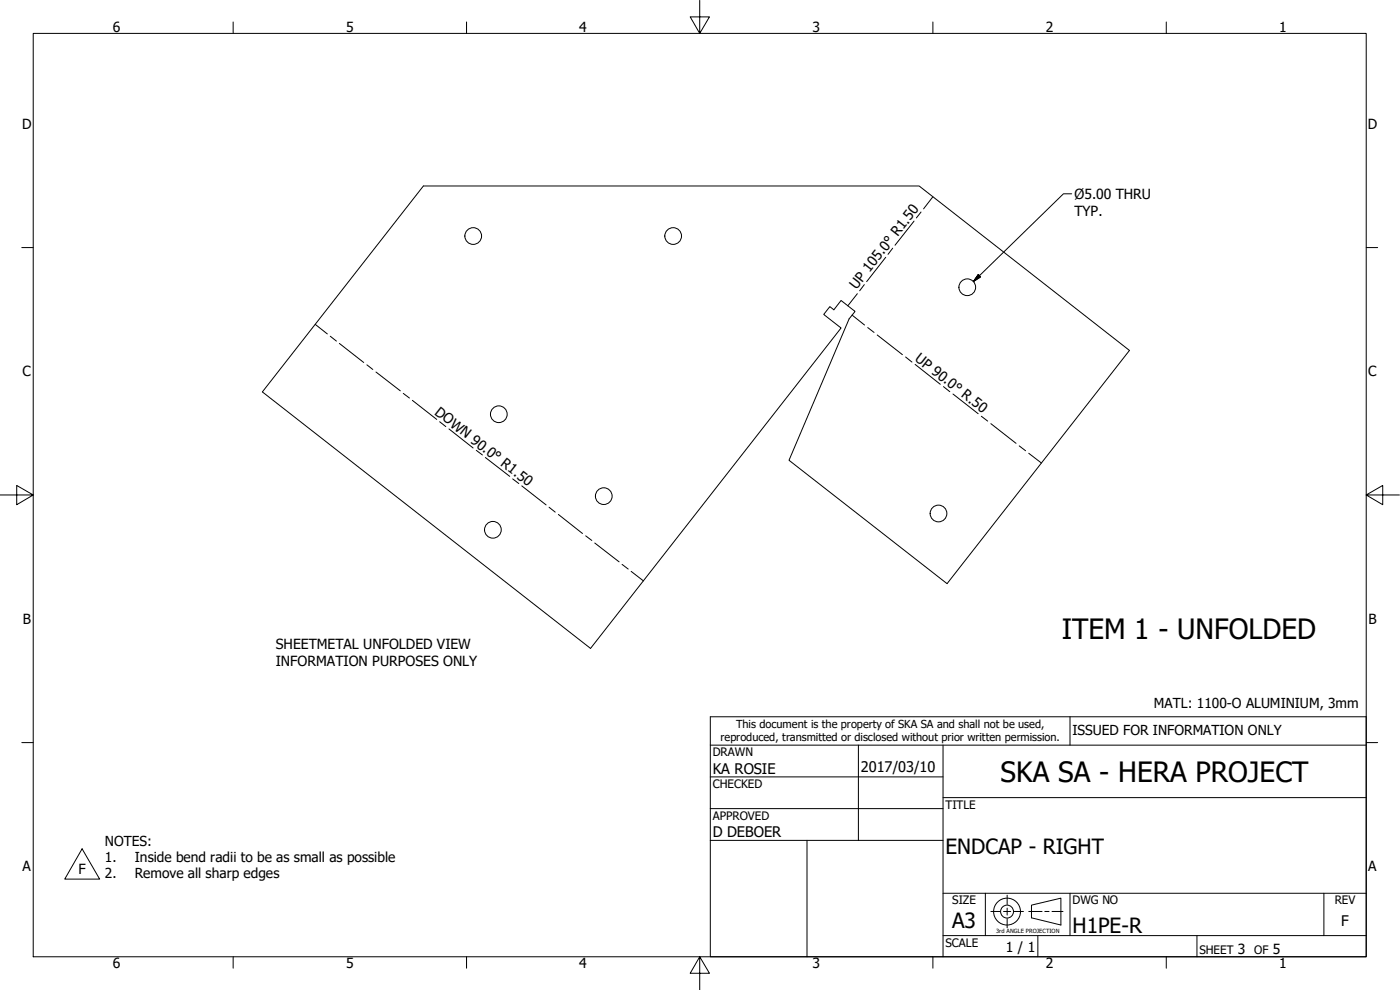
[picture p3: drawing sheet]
<svg xmlns="http://www.w3.org/2000/svg" width="420mm" height="297mm" viewBox="0 0 420 297" stroke-linecap="round" stroke-linejoin="round" font-family="sans-serif">
<!-- layer: Visible (ANSI) -->
<g fill="none" stroke="#000" stroke-width=".3">
<path d="M127.1 55.8h148.7l63.2 49.3-54.8 70-47.4-37 18-42.4 1.8-2.2-4.2-3.3-2.1 2.7-1.3-.9-1.8 2.3 5.2 4.1-75.2 96.1-98.5-76.9z"/>
<circle cx="142" cy="70.8" r="2.51"/>
<circle cx="202" cy="70.8" r="2.51"/>
<circle cx="290.3" cy="86.2" r="2.51"/>
<circle cx="149.7" cy="124.3" r="2.51"/>
<circle cx="147.9" cy="159" r="2.51"/>
<circle cx="181.2" cy="148.9" r="2.51"/>
<circle cx="281.7" cy="154.1" r="2.51"/>
</g>
<!-- layer: Border (ANSI) -->
<g fill="none" stroke="#000" stroke-width=".3">
<path d="M280 59l-2.8 3.7M265.8 77.2l-5.7 7.3M267.9 74.5l-1.4 1.8M274.3 66.3l-5.7 7.3M276.4 63.6l-1.4 1.8M94.6 97.3l3.6 2.9M255.7 94.5l3.8 3M257.3 88.1l-2.9 3.6M259.4 85.4l-1.4 1.8M260.4 98.3l1.9 1.4M99.1 100.9l1.9 1.4M101.9 103l7.3 5.8"/>
<path d="M110.1 109.5l1.8 1.4M112.8 111.6l7.3 5.7M121 118l1.9 1.4M263.3 100.5l7.5 5.9M271.8 107.1l1.9 1.5M274.6 109.3l7.6 6M283.1 116l2 1.5M286 118.2l7.6 5.9M123.8 120.1l7.3 5.7M132 126.5l1.8 1.5M134.7 128.7l7.3 5.7M142.9 135.1l1.9 1.4"/>
<path d="M145.7 137.3l7.3 5.6M294.5 124.9l1.9 1.5M297.4 127.1l7.5 5.9M305.9 133.8l1.9 1.4M308.7 136l3.8 2.9M153.9 143.7l1.8 1.4M156.6 145.8l7.3 5.7M164.8 152.2l1.8 1.5M167.6 154.4l7.2 5.7M175.8 160.8l1.8 1.4M178.5 162.9l7.3 5.7M186.7 169.3l1.8 1.4"/>
<path d="M189.4 171.4l3.7 2.9"/>
</g>
<!-- layer: Title (ANSI) -->
<g fill="none" stroke="#000" stroke-width=".3">
<path d="M10 10h400v277.1h-400zM70 6.6v3.4M140 6.6v3.4M210 0v10l-2.9-4.9h5.8l-2.9 4.9M280 6.6v3.4M350 6.6v3.4M321.6 58.2h-2.4l-27 26.2M6.5 74.3h3.5M410 74.3h3.4M293.6 82.3l.7 .8-2.1 1.3zM0 148.5h10l-5-2.8v5.7l5-2.9M410 148.5l5 2.9v-5.7l-5 2.8h10"/>
<path d="M6.5 222.8h3.5M410 222.8h3.4M24.6 254.7l5.3 9.1h-10.5zM70 287.1v3.4M140 287.1v3.4M210 287.1l2.9 4.9h-5.8l2.9-4.9v9.9M280 287.1v3.4M350 287.1v3.4"/>
</g>
<!-- layer: Sketch Geometry (ANSI) -->
<g fill="none" stroke="#000" stroke-width=".3">
<path d="M213.2 215.1h196.8v72h-196.8zM321.1 215.1v8.5M213.2 233.1h69.8M213.2 223.6h196.8M257.6 223.6v28.5M283 239.3h127M283 223.6v63.5M213.2 242.6h69.8M213.2 252.1h69.8M242.2 252.1v35M283 268h127M295.7 268v12.7"/>
<path d="M297.4 273.5h2.7M301.2 273.5h2.1M302.3 268.6v2.8M302.3 272.5v2.1M302.3 275.6v2.8M304.4 273.5h2.7M308.7 273.5h4M309.6 271.6l8.8-2.1v8l-8.8-2.1zM313.6 273.5h1.2M315.7 273.5h3.3M321.1 268v12.7M397.3 268v12.7"/>
<path d="M283 280.7h127M311.5 280.7v6.4M359.2 280.7v6.4"/>
<circle cx="302.2" cy="273.5" r="4"/>
<circle cx="302.2" cy="273.5" r="1.94"/>
</g>
<!-- layer: Title (ANSI) -->
<path d="M293.6 82.3l-1.4 2.1zM293.6 82.3l.7 .8-2.1 1.3z" fill="#000" stroke="#000" stroke-width=".3"/>
<g font-size="8.4">
<text x="318.6" y="191.8">ITEM 1 - UNFOLDED</text>
<text x="300.3" y="234.5">SKA SA - HERA PROJECT</text>
</g>
<g font-size="6.3">
<text x="283.8" y="256.1">ENDCAP - RIGHT</text>
<text x="285.8" y="278.6">A3</text>
<text x="321.9" y="280">H1PE-R</text>
</g>
<g font-size="4.4">
<text x="213.9" y="232.2">KA ROSIE</text>
<text x="258.4" y="231.6">2017/03/10</text>
<text x="213.9" y="251.3">D DEBOER</text>
<text x="402.5" y="277.9">F</text>
</g>
<g font-size="4.2">
<text x="33.8" y="9.6">6</text>
<text x="103.9" y="9.6">5</text>
<text x="173.9" y="9.6">4</text>
<text x="243.8" y="9.6">3</text>
<text x="313.9" y="9.6">2</text>
<text x="383.9" y="9.6">1</text>
<text x="6.7" y="38.7">D</text>
<text x="410.5" y="38.7">D</text>
<text x="322.5" y="59.7">Ø5.00 THRU</text>
<text x="322.5" y="64.7">TYP.</text>
<text x="257" y="87" transform="rotate(-52 257 87)">UP 105.0°R1.50</text>
<text x="274.3" y="108" transform="rotate(38 274.3 108)">UP 90.0°R.50</text>
<text x="6.8" y="113">C</text>
<text x="410.7" y="113">C</text>
<text x="130.2" y="124.1" transform="rotate(38 130.2 124.1)">DOWN 90.0°R1.50</text>
<text x="6.9" y="187.2">B</text>
<text x="410.7" y="187.2">B</text>
<text x="82.7" y="194.8">SHEETMETAL UNFOLDED VIEW</text>
<text x="82.7" y="199.8">INFORMATION PURPOSES ONLY</text>
<text x="6.8" y="261.4">A</text>
<text x="23.6" y="262.2">F</text>
<text x="410.7" y="261.4">A</text>
<text x="301.9" y="285.6">1 / 1</text>
<text x="371.5" y="286.2">3</text>
<text x="382" y="286.2">5</text>
<text x="33.8" y="290.5">6</text>
<text x="103.9" y="290.5">5</text>
<text x="173.9" y="290.5">4</text>
<text x="243.8" y="290.5">3</text>
<text x="313.9" y="290.5">2</text>
<text x="383.9" y="290.5">1</text>
</g>
<g font-size="4.1">
<text x="346.3" y="212.5">MATL: 1100-O ALUMINIUM, 3mm</text>
<text x="321.9" y="220.5">ISSUED FOR INFORMATION ONLY</text>
<text x="31.4" y="253.7">NOTES:</text>
<text x="31.4" y="258.7">1.</text>
<text x="31.4" y="263.6">2.</text>
<text x="40.4" y="258.7">Inside bend radii to be as small as possible</text>
<text x="40.4" y="263.6">Remove all sharp edges</text>
</g>
<g font-size="3.5">
<text x="213.9" y="226.9">DRAWN</text>
<text x="213.9" y="236.4">CHECKED</text>
<text x="213.9" y="245.9">APPROVED</text>
<text x="283.8" y="242.6">TITLE</text>
<text x="285.8" y="271.3">SIZE</text>
<text x="321.9" y="271.3">DWG NO</text>
<text x="400.6" y="271.3">REV</text>
<text x="283.8" y="284">SCALE</text>
<text x="360" y="286.2">SHEET</text>
<text x="376.4" y="286.2">OF</text>
</g>
<g font-size="3.3">
<text x="220.9" y="218.4">This document is the property of SKA SA and shall not be used,</text>
<text x="216.3" y="222.4">reproduced, transmitted or disclosed without prior written permission.</text>
</g>
<text font-size="1.7" x="299" y="279.9">3rd ANGLE PROJECTION</text>
</svg>
